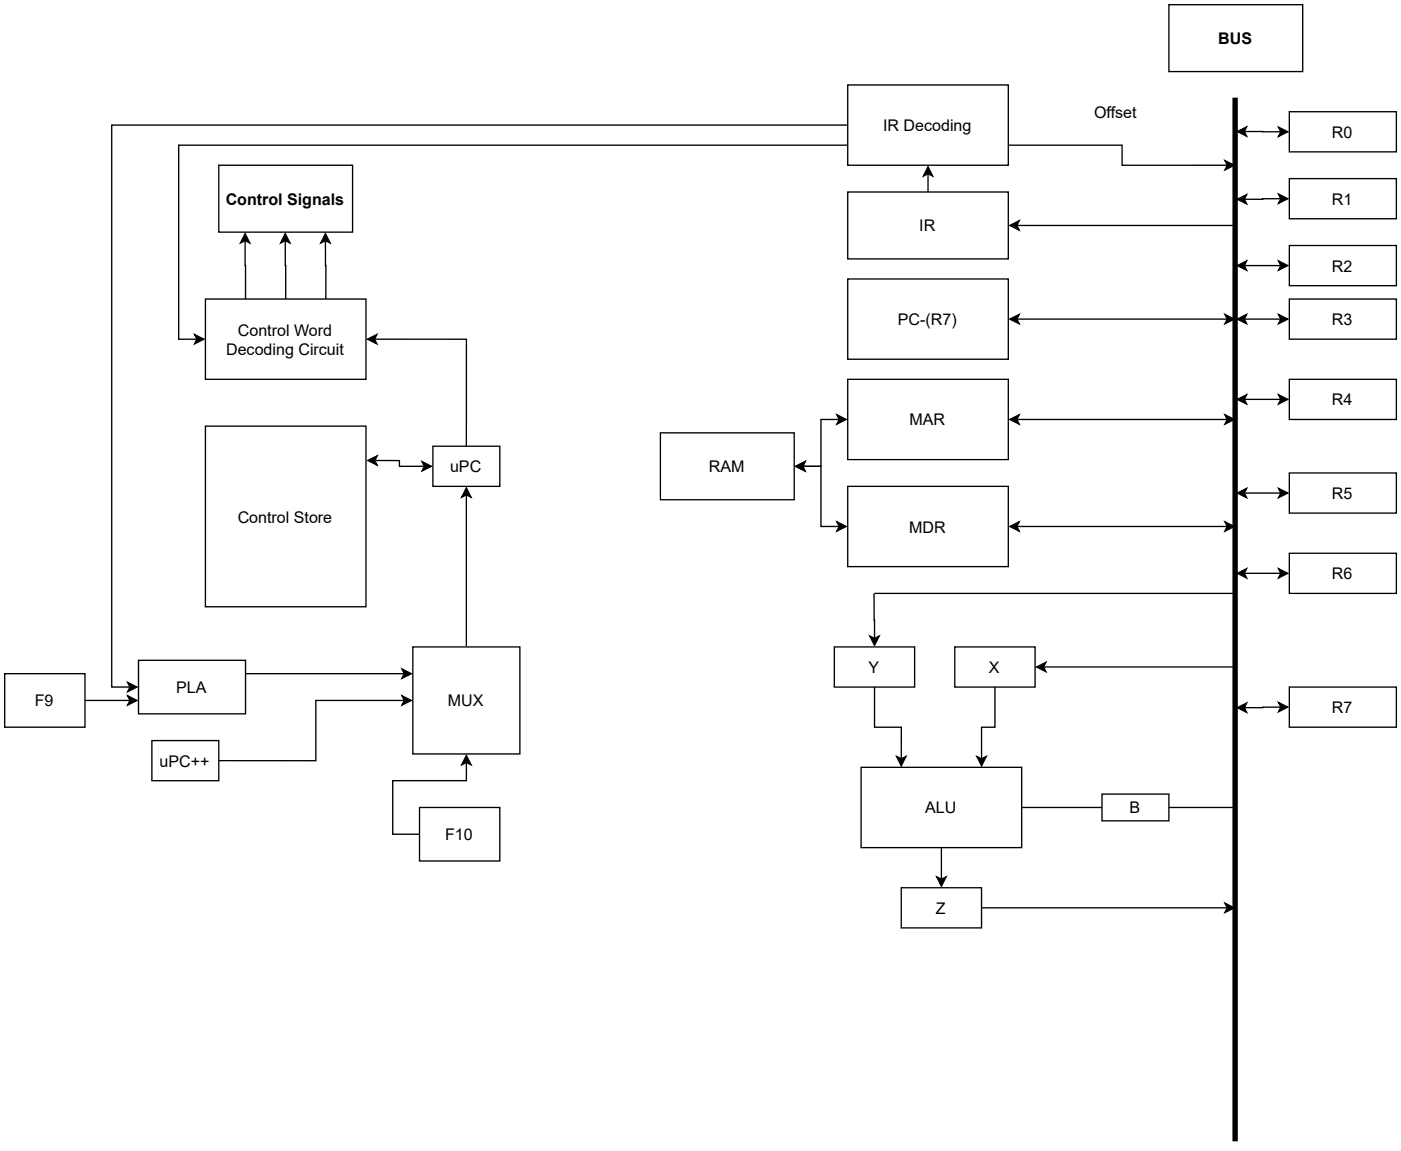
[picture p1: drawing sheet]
<svg xmlns="http://www.w3.org/2000/svg" width="265mm" height="218mm" viewBox="0 0 265 218" stroke-linecap="round" stroke-linejoin="round" font-family="sans-serif">
<path d="M233.6 18.5v197.3" fill="none" stroke="#000" stroke-width="1" stroke-linecap="butt"/>
<path d="M234 24.9l1.7-.9-.4 .9 .4 .9zM235.3 24.9h6.9M241.8 24l1.7 .9-1.7 .9 .4-.9z" fill="none" stroke="#000" stroke-width=".25"/>
<path d="M234 24.9l1.7-.9-.4 .9 .4 .9zM241.8 24l1.7 .9-1.7 .9 .4-.9z" fill="#000"/>
<path d="M243.8 21.1h20.2v7.6h-20.2z" fill="#fff"/>
<path d="M234 37.7l1.7-.9-.4 .9 .4 .9zM241.8 36.7l1.7 .9-1.7 .9 .4-.9zM242.2 37.6l-6.9 .1M243.8 21.1h20.2v7.6h-20.2z" fill="none" stroke="#000" stroke-width=".25"/>
<path d="M234 37.7l1.7-.9-.4 .9 .4 .9zM241.8 36.7l1.7 .9-1.7 .9 .4-.9z" fill="#000"/>
<path d="M243.8 33.8h20.2v7.6h-20.2z" fill="#fff"/>
<path d="M243.8 33.8h20.2v7.6h-20.2zM234 50.2l1.7-.9-.4 .9 .4 .9zM235.3 50.2h6.9M241.8 49.3l1.7 .9-1.7 .9 .4-.9z" fill="none" stroke="#000" stroke-width=".25"/>
<path d="M234 50.2l1.7-.9-.4 .9 .4 .9zM241.8 49.3l1.7 .9-1.7 .9 .4-.9z" fill="#000"/>
<path d="M243.8 46.4h20.2v7.6h-20.2z" fill="#fff"/>
<path d="M241.8 59.5l1.7 .9-1.7 .8 .4-.8zM243.8 46.4h20.2v7.6h-20.2zM234 60.4l1.7-.9-.4 .9 .4 .8zM235.3 60.4h6.9" fill="none" stroke="#000" stroke-width=".25"/>
<path d="M234 60.4l1.7-.9-.4 .9 .4 .8zM241.8 59.5l1.7 .9-1.7 .8 .4-.8z" fill="#000"/>
<path d="M243.8 56.6h20.2v7.5h-20.2z" fill="#fff"/>
<path d="M243.8 56.6h20.2v7.5h-20.2zM234 75.5l1.7-.9-.4 .9 .4 .9zM235.3 75.5h6.9M241.8 74.6l1.7 .9-1.7 .9 .4-.9z" fill="none" stroke="#000" stroke-width=".25"/>
<path d="M234 75.5l1.7-.9-.4 .9 .4 .9zM241.8 74.6l1.7 .9-1.7 .9 .4-.9z" fill="#000"/>
<path d="M243.8 71.7h20.2v7.6h-20.2z" fill="#fff"/>
<path d="M243.8 71.7h20.2v7.6h-20.2zM234 93.2l1.7-.8-.4 .8 .4 .9zM235.3 93.2h6.9M241.8 92.4l1.7 .8-1.7 .9 .4-.9z" fill="none" stroke="#000" stroke-width=".25"/>
<path d="M234 93.2l1.7-.8-.4 .8 .4 .9zM241.8 92.4l1.7 .8-1.7 .9 .4-.9z" fill="#000"/>
<path d="M243.8 89.5h20.2v7.5h-20.2z" fill="#fff"/>
<path d="M243.8 89.5h20.2v7.5h-20.2zM234 108.4l1.7-.9-.4 .9 .4 .9zM235.3 108.4h6.9M241.8 107.5l1.7 .9-1.7 .9 .4-.9z" fill="none" stroke="#000" stroke-width=".25"/>
<path d="M234 108.4l1.7-.9-.4 .9 .4 .9zM241.8 107.5l1.7 .9-1.7 .9 .4-.9z" fill="#000"/>
<path d="M243.8 104.6h20.2v7.6h-20.2z" fill="#fff"/>
<path d="M243.8 104.6h20.2v7.6h-20.2zM234 133.8l1.7-.8-.4 .8 .4 .9zM241.8 132.8l1.7 .9-1.7 .9 .4-.9zM242.2 133.7l-6.9 .1" fill="none" stroke="#000" stroke-width=".25"/>
<path d="M234 133.8l1.7-.8-.4 .8 .4 .9zM241.8 132.8l1.7 .9-1.7 .9 .4-.9z" fill="#000"/>
<path d="M243.8 129.9h20.2v7.6h-20.2z" fill="#fff"/>
<path d="M160.3 23.7h-139.2v106.2h3.5M160.3 27.5h-126.5v36.7l3.4-.1M190.7 27.5h21.5v3.8h19.9M231.6 30.4l1.8 .9-1.8 .8 .5-.8zM36.8 63.3l1.8 .8-1.8 .9 .4-.9zM24.1 129.1l1.8 .8-1.8 .9 .5-.9zM243.8 129.9h20.2v7.6h-20.2z" fill="none" stroke="#000" stroke-width=".25"/>
<path d="M231.6 30.4l1.8 .9-1.8 .8 .5-.8zM36.8 63.3l1.8 .8-1.8 .9 .4-.9zM24.1 129.1l1.8 .8-1.8 .9 .5-.9z" fill="#000"/>
<path d="M160.3 16.1h30.4v15.2h-30.4z" fill="#fff"/>
<path d="M160.3 16.1h30.4v15.2h-30.4zM231.6 59.5l1.8 .9-1.8 .8 .5-.8zM190.9 60.4l1.8-.9-.4 .9 .4 .8zM192.3 60.4h39.8" fill="none" stroke="#000" stroke-width=".25"/>
<path d="M190.9 60.4l1.8-.9-.4 .9 .4 .8zM231.6 59.5l1.8 .9-1.8 .8 .5-.8z" fill="#000"/>
<path d="M160.3 52.8h30.4v15.1h-30.4z" fill="#fff"/>
<path d="M160.3 52.8h30.4v15.1h-30.4zM158.2 78.4l1.8 .9-1.8 .9 .5-.9zM158.7 79.3h-3.5v8.9h-3.4M190.9 79.3l1.8-.9-.4 .9 .4 .9zM192.3 79.3h39.8M231.6 78.4l1.8 .9-1.8 .9 .5-.9zM150.5 88.2l1.7-.9-.4 .9 .4 .9z" fill="none" stroke="#000" stroke-width=".25"/>
<path d="M158.2 78.4l1.8 .9-1.8 .9 .5-.9zM190.9 79.3l1.8-.9-.4 .9 .4 .9zM231.6 78.4l1.8 .9-1.8 .9 .5-.9zM150.5 88.2l1.7-.9-.4 .9 .4 .9z" fill="#000"/>
<path d="M160.3 71.7h30.4v15.2h-30.4z" fill="#fff"/>
<path d="M160.3 71.7h30.4v15.2h-30.4zM150.5 88.2l1.7-.9-.4 .9 .4 .9zM151.8 88.2h3.4v11.4h3.5M158.2 98.7l1.8 .9-1.8 .9 .5-.9zM190.9 99.6l1.8-.9-.4 .9 .4 .9zM192.3 99.6h39.8M231.6 98.7l1.8 .9-1.8 .9 .5-.9z" fill="none" stroke="#000" stroke-width=".25"/>
<path d="M150.5 88.2l1.7-.9-.4 .9 .4 .9zM158.2 98.7l1.8 .9-1.8 .9 .5-.9zM190.9 99.6l1.8-.9-.4 .9 .4 .9zM231.6 98.7l1.8 .9-1.8 .9 .5-.9z" fill="#000"/>
<path d="M160.3 92h30.4v15.2h-30.4z" fill="#fff"/>
<path d="M160.3 92h30.4v15.2h-30.4z" fill="none" stroke="#000" stroke-width=".25"/>
<path d="M124.9 81.9h25.3v12.6h-25.3z" fill="#fff"/>
<path d="M124.9 81.9h25.3v12.6h-25.3zM177.1 165.8l.9 .5 .9-.5-.9 1.8zM178 160.3v6" fill="none" stroke="#000" stroke-width=".25"/>
<path d="M177.1 165.8l.9 .5 .9-.5-.9 1.8z" fill="#000"/>
<path d="M162.8 145.1h30.4v15.2h-30.4z" fill="#fff"/>
<path d="M165.3 112.2l.1 8.5M164.5 120.3l.9 .4 .9-.4-.9 1.8zM165.4 129.9v7.6h5v6M162.8 145.1h30.4v15.2h-30.4zM169.5 143.1l.9 .4 .9-.4-.9 1.7z" fill="none" stroke="#000" stroke-width=".25"/>
<path d="M164.5 120.3l.9 .4 .9-.4-.9 1.8zM169.5 143.1l.9 .4 .9-.4-.9 1.7z" fill="#000"/>
<path d="M157.8 122.3h15.2v7.6h-15.2z" fill="#fff"/>
<path d="M157.8 122.3h15.2v7.6h-15.2zM188.1 129.9v7.6h-2.5v6M196 126.1l1.8-.8-.5 .8 .5 .9zM197.3 126.1h36.4M184.7 143.1l.9 .4 .9-.4-.9 1.7z" fill="none" stroke="#000" stroke-width=".25"/>
<path d="M196 126.1l1.8-.8-.5 .8 .5 .9zM184.7 143.1l.9 .4 .9-.4-.9 1.7z" fill="#000"/>
<path d="M180.5 122.3h15.2v7.6h-15.2z" fill="#fff"/>
<path d="M180.5 122.3h15.2v7.6h-15.2zM185.6 171.7h46.5M231.6 170.8l1.8 .9-1.8 .9 .5-.9z" fill="none" stroke="#000" stroke-width=".25"/>
<path d="M231.6 170.8l1.8 .9-1.8 .9 .5-.9z" fill="#000"/>
<path d="M170.4 167.9h15.2v7.6h-15.2z" fill="#fff"/>
<path d="M193.2 152.7h15.2M221 152.7h12.7M170.4 167.9h15.2v7.6h-15.2z" fill="none" stroke="#000" stroke-width=".25"/>
<path d="M208.4 150.2h12.6v5h-12.6z" fill="#fff"/>
<path d="M175.5 31.5l.9 1.8-.9-.4-.9 .4zM175.5 32.9v3.4M190.9 42.6l1.8-.8-.4 .8 .4 .9zM192.3 42.6h41.4M165.4 112.2h68.3M208.4 150.2h12.6v5h-12.6z" fill="none" stroke="#000" stroke-width=".25"/>
<path d="M175.5 31.5l.9 1.8-.9-.4-.9 .4zM190.9 42.6l1.8-.8-.4 .8 .4 .9z" fill="#000"/>
<path d="M160.3 36.3h30.4v12.7h-30.4z" fill="#fff"/>
<path d="M160.3 36.3h30.4v12.7h-30.4z" fill="none" stroke="#000" stroke-width=".25"/>
<path d="M38.8 80.6h30.4v34.2h-30.4z" fill="#fff"/>
<path d="M46.3 44.2l.9 1.8-.9-.5-.8 .5zM46.3 45.5l.1 11.1M53.9 44.2l.9 1.8-.9-.5-.8 .5zM53.9 45.5l.1 11.1M61.5 44.2l.9 1.8-.9-.5-.8 .5zM61.5 45.5l.1 11.1M38.8 80.6h30.4v34.2h-30.4z" fill="none" stroke="#000" stroke-width=".25"/>
<path d="M46.3 44.2l.9 1.8-.9-.5-.8 .5zM53.9 44.2l.9 1.8-.9-.5-.8 .5zM61.5 44.2l.9 1.8-.9-.5-.8 .5z" fill="#000"/>
<path d="M38.8 56.6h30.4v15.1h-30.4z" fill="#fff"/>
<path d="M38.8 56.6h30.4v15.1h-30.4zM46.4 127.4h30.1M76 126.5l1.8 .9-1.8 .9 .5-.9z" fill="none" stroke="#000" stroke-width=".25"/>
<path d="M76 126.5l1.8 .9-1.8 .9 .5-.9z" fill="#000"/>
<path d="M26.2 124.9h20.2v10.1h-20.2z" fill="#fff"/>
<path d="M69.5 64.1l1.8-.8-.5 .8 .5 .9zM70.8 64.1l17.4 .1v20.2M69.5 87.1l1.8-.9-.4 .9 .4 .9zM70.9 87.1h4.6v1.1h4.7M79.8 87.3l1.8 .9-1.8 .9 .4-.9zM26.2 124.9h20.2v10.1h-20.2z" fill="none" stroke="#000" stroke-width=".25"/>
<path d="M69.5 64.1l1.8-.8-.5 .8 .5 .9zM69.5 87.1l1.8-.9-.4 .9 .4 .9zM79.8 87.3l1.8 .9-1.8 .9 .4-.9z" fill="#000"/>
<path d="M81.9 84.4h12.6v7.6h-12.6z" fill="#fff"/>
<path d="M81.9 84.4h12.6v7.6h-12.6zM88.2 142.9l.9 1.7-.9-.4-.9 .4zM88.2 144.2v3.4h-13.9v10.2h5" fill="none" stroke="#000" stroke-width=".25"/>
<path d="M88.2 142.9l.9 1.7-.9-.4-.9 .4z" fill="#000"/>
<path d="M79.3 152.7h15.2v10.1h-15.2z" fill="#fff"/>
<path d="M88.2 92.3l.9 1.7-.9-.4-.9 .4zM88.2 93.6v28.7M79.3 152.7h15.2v10.1h-15.2z" fill="none" stroke="#000" stroke-width=".25"/>
<path d="M88.2 92.3l.9 1.7-.9-.4-.9 .4z" fill="#000"/>
<path d="M78.1 122.3h20.2v20.3h-20.2z" fill="#fff"/>
<path d="M76 131.6l1.8 .9-1.8 .9 .5-.9zM76.5 132.5h-16.8v11.4h-18.3M78.1 122.3h20.2v20.3h-20.2z" fill="none" stroke="#000" stroke-width=".25"/>
<path d="M76 131.6l1.8 .9-1.8 .9 .5-.9z" fill="#000"/>
<path d="M28.7 140.1h12.7v7.5h-12.7z" fill="#fff"/>
<path d="M28.7 140.1h12.7v7.5h-12.7z" fill="none" stroke="#000" stroke-width=".25"/>
<path d="M41.4 31.3h25.3v12.6h-25.3z" fill="#fff"/>
<path d="M41.4 31.3h25.3v12.6h-25.3z" fill="none" stroke="#000" stroke-width=".25"/>
<path d="M221 .9h25.3v12.6h-25.3z" fill="#fff"/>
<path d="M221 .9h25.3v12.6h-25.3zM16.1 132.5h8.5M24.1 131.6l1.8 .9-1.8 .9 .5-.9z" fill="none" stroke="#000" stroke-width=".25"/>
<path d="M24.1 131.6l1.8 .9-1.8 .9 .5-.9z" fill="#000"/>
<path d="M.9 127.4h15.2v10.1h-15.2z" fill="#fff"/>
<path d="M.9 127.4h15.2v10.1h-15.2z" fill="none" stroke="#000" stroke-width=".25"/>
<g font-size="3">
<text x="230.4" y="8.4">BUS</text>
<text x="206.9" y="22.3">Offset</text>
<text x="167" y="24.8">IR Decoding</text>
<text x="251.9" y="26.1">R0</text>
<text x="42.7" y="38.7">Control Signals</text>
<text x="251.9" y="38.7">R1</text>
<text x="173.8" y="43.8">IR</text>
<text x="251.9" y="51.4">R2</text>
<text x="45" y="63.5">Control Word</text>
<text x="169.8" y="61.5">PC-(R7)</text>
<text x="251.9" y="61.5">R3</text>
<text x="42.8" y="67.1">Decoding Circuit</text>
<text x="251.9" y="76.7">R4</text>
<text x="172" y="80.5">MAR</text>
<text x="85.1" y="89.3">uPC</text>
<text x="134" y="89.3">RAM</text>
<text x="251.9" y="94.4">R5</text>
<text x="45" y="98.9">Control Store</text>
<text x="171.9" y="100.7">MDR</text>
<text x="251.9" y="109.6">R6</text>
<text x="33.3" y="131.1">PLA</text>
<text x="164.2" y="127.3">Y</text>
<text x="187" y="127.3">X</text>
<text x="6.6" y="133.6">F9</text>
<text x="84.7" y="133.6">MUX</text>
<text x="251.9" y="134.9">R7</text>
<text x="30.2" y="145">uPC++</text>
<text x="174.9" y="153.8">ALU</text>
<text x="213.6" y="153.8">B</text>
<text x="84.2" y="158.9">F10</text>
<text x="177" y="172.8">Z</text>
</g>
</svg>
